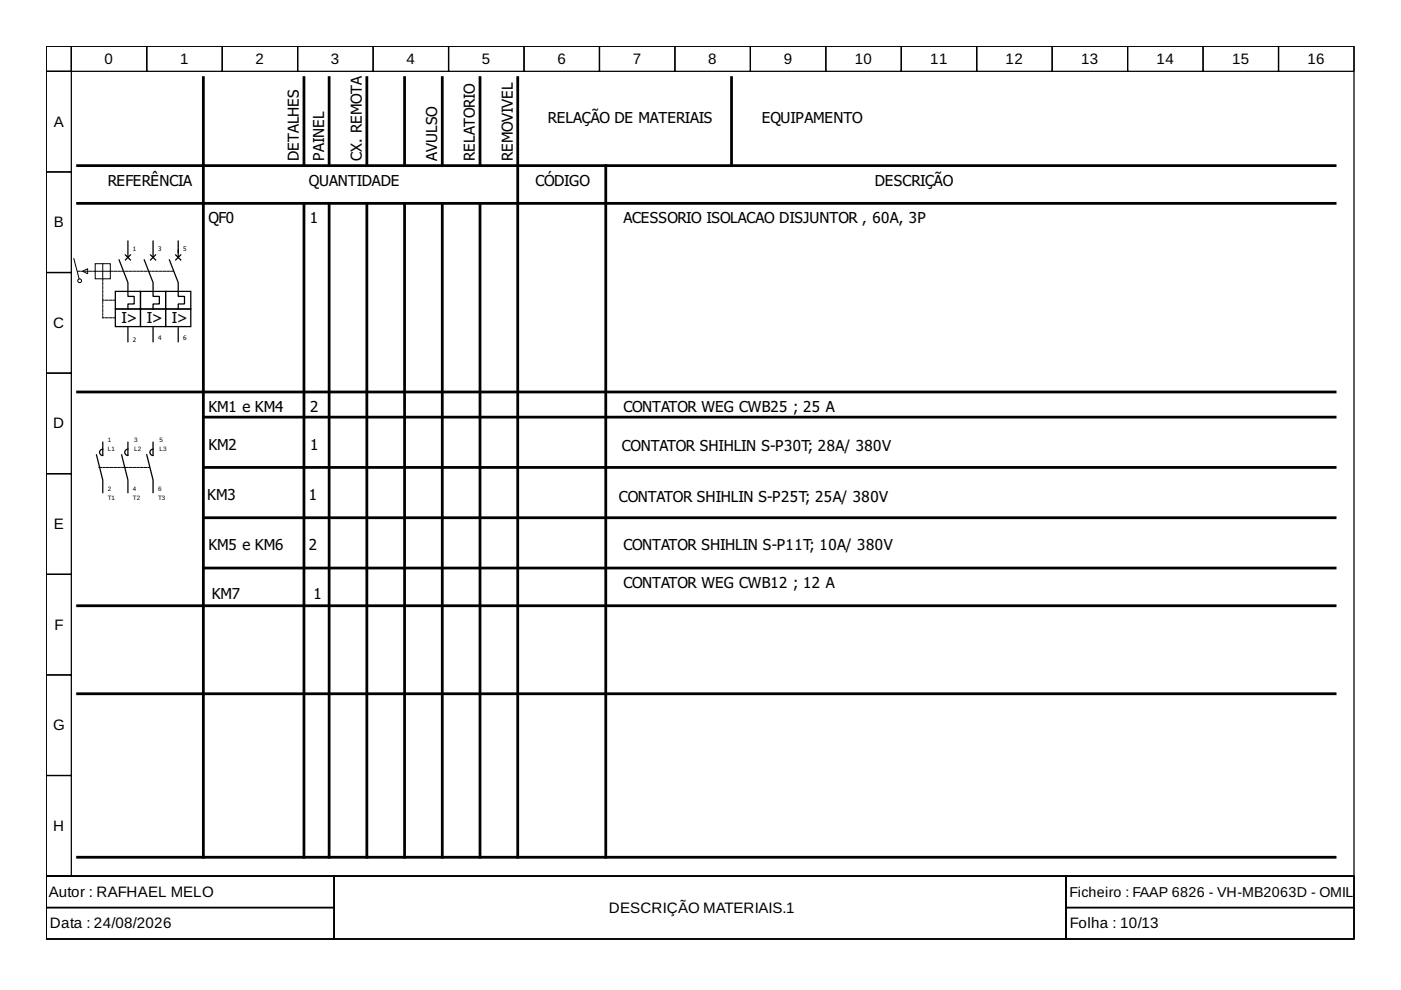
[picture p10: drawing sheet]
<svg xmlns="http://www.w3.org/2000/svg" width="297mm" height="210mm" viewBox="0 0 297 210" stroke-linecap="round" stroke-linejoin="round" font-family="sans-serif">
<g fill="none" stroke="#000" stroke-width=".27">
<path d="M9.8 9.8h277.3v176h-277.3zM9.8 9.8h5.3v5.3h-5.3zM9.8 15.1h5.3v21.4h-5.3zM15.1 9.8h16v5.3h-16zM31.1 9.8h16v5.3h-16zM47.1 9.8h16v5.3h-16zM63.1 9.8h16v5.3h-16zM79.1 9.8h16v5.3h-16zM95.1 9.8h16v5.3h-16zM111.1 9.8h16v5.3h-16zM127.1 9.8h16v5.3h-16zM143.1 9.8h16v5.3h-16z"/>
<path d="M159.1 9.8h16v5.3h-16zM175.1 9.8h16v5.3h-16zM191.1 9.8h16v5.3h-16zM207.1 9.8h16v5.3h-16zM223.1 9.8h16v5.3h-16zM239.1 9.8h16v5.3h-16zM255.1 9.8h16v5.3h-16zM271.1 9.8h16v5.3h-16zM9.8 36.5h5.3v21.3h-5.3zM9.8 57.8h5.3v21.3h-5.3zM25.3 55.1l1.8 4.8v2.9h1.4v1.6h-1.4v1.1M26.6 54l1.1 1.1"/>
<path d="M27.1 51.1v3.5M27.7 54l-1.1 1.1M30.6 55.1l1.9 4.8v2.9h1.3v1.6h-1.3v1.1M31.9 54l1.1 1.1M32.5 51.1v3.5M33 54l-1.1 1.1M35.9 55.1l1.9 4.8v2.9h1.3v1.6h-1.3v1.1M37.3 54l1 1.1M37.8 51.1v3.5M38.3 54l-1 1.1M9.8 79.1h5.3v21.3h-5.3zM24.5 61.8h5.3v3.7h-5.3z"/>
<path d="M24.5 65.5h5.3v3.7h-5.3zM27.1 69.2v3.2M29.8 65.5h5.3v3.7h-5.3zM29.8 61.8h5.3v3.7h-5.3zM32.5 69.2v3.2M35.1 65.5h5.4v3.7h-5.4zM35.1 61.8h5.4v3.7h-5.4zM37.8 69.2v3.2M20.5 96.4l1.3 5.4v2.6M21.8 95.2a.67 .67 0 0 0-.7 .7 .67 .67 0 0 0 .7 .7M21.8 93.8v2.6M25.8 96.4l1.3 5.4v2.6"/>
<path d="M27.1 95.2a.67 .67 0 0 0-.6 .7 .67 .67 0 0 0 .6 .7M27.1 93.8v2.6M31.1 96.4l1.4 5.4v2.6M32.5 95.2a.67 .67 0 0 0-.7 .7 .67 .67 0 0 0 .7 .7M32.5 93.8v2.6M9.8 100.4h5.3v21.4h-5.3zM9.8 121.8h5.3v21.3h-5.3zM9.8 143.1h5.3v21.3h-5.3zM9.8 164.4h5.3v21.4h-5.3zM9.8 185.8h277.3v13.3h-277.3zM9.8 185.8h61v6.6h-61zM9.8 192.4h61v6.7h-61z"/>
<path d="M70.8 185.8h155.2v13.3h-155.2zM226 185.8h61.1v6.6h-61.1zM226 192.4h61.1v6.7h-61.1z"/>
</g>
<g fill="none" stroke="#000" stroke-width=".59">
<path d="M43.1 16.5v165.3M64.4 16.5v18.6M69.8 16.5v18.6M77.8 16.5v18.6M85.8 16.5v18.6M93.8 16.5v18.6M101.8 16.5v18.6M109.8 16.5v165.3M155.1 16.5v18.6M16.5 35.1h266.6M128.4 35.1v146.7M16.5 43.1h266.6"/>
<path d="M64.4 43.1v138.7M69.8 43.1v138.7M77.8 43.1v138.7M85.8 43.1v138.7M93.8 43.1v138.7M101.8 43.1v138.7M16.5 83.1h266.6M43.1 88.4h240M43.1 99.1h240M43.1 109.8h240M16.5 128.4h266.6M43.1 120.4h240"/>
<path d="M16.5 147.1h266.6M16.5 181.8h266.6"/>
</g>
<g fill="none" stroke="#000" stroke-width=".21">
<path d="M15.7 54.8l1.1 4.3M17.5 57.5l1.1-.5v1zM20.2 55.9h3.2v3.2h-3.2zM20.2 57.5h3.2M21.8 55.9v3.2"/>
<circle cx="16.9" cy="59.5" r=".4"/>
</g>
<path d="M16.5 57.5h3.7M21.8 59.1v8.3M23.4 57.5h13.3M24.5 63.6h-2.7M24.5 67.4h-2.7M21 99.1h10.7" fill="none" stroke="#000" stroke-width=".21" stroke-dasharray=".5 .3"/>
<g font-size="3.2">
<text x="22.2" y="13.5">0</text>
<text x="38.2" y="13.5">1</text>
<text x="54.2" y="13.5">2</text>
<text x="70.2" y="13.5">3</text>
<text x="86.2" y="13.5">4</text>
<text x="102.2" y="13.5">5</text>
<text x="118.2" y="13.5">6</text>
<text x="134.2" y="13.5">7</text>
<text x="150.2" y="13.5">8</text>
<text x="166.2" y="13.5">9</text>
<text x="181.2" y="13.5">10</text>
<text x="197.2" y="13.5">11</text>
<text x="213.2" y="13.5">12</text>
<text x="229.2" y="13.5">13</text>
<text x="245.2" y="13.5">14</text>
<text x="261.2" y="13.5">15</text>
<text x="277.2" y="13.5">16</text>
<text x="11.4" y="26.9">A</text>
<text x="116.2" y="26.1">RELAÇÃO DE MATERIAIS</text>
<text x="161.5" y="26.1">EQUIPAMENTO</text>
<text x="63.4" y="34.1" transform="rotate(-90 63.4 34.1)">DETALHES</text>
<text x="68.7" y="34.1" transform="rotate(-90 68.7 34.1)">PAINEL</text>
<text x="76.7" y="34.1" transform="rotate(-90 76.7 34.1)">CX. REMOTA</text>
<text x="92.7" y="34.1" transform="rotate(-90 92.7 34.1)">AVULSO</text>
<text x="100.7" y="34.1" transform="rotate(-90 100.7 34.1)">RELATORIO</text>
<text x="108.7" y="34.1" transform="rotate(-90 108.7 34.1)">REMOVIVEL</text>
<text x="22.9" y="39.4">REFERÊNCIA</text>
<text x="65.5" y="39.4">QUANTIDADE</text>
<text x="113.5" y="39.4">CÓDIGO</text>
<text x="185.5" y="39.4">DESCRIÇÃO</text>
<text x="44.2" y="47.4">QF0</text>
<text x="65.7" y="47.4">1</text>
<text x="132.2" y="47.4">ACESSORIO ISOLACAO DISJUNTOR , 60A, 3P</text>
<text x="11.4" y="48.2">B</text>
<text x="11.3" y="69.5">C</text>
<text x="25.8" y="68.4">I&gt;</text>
<text x="31.1" y="68.4">I&gt;</text>
<text x="36.5" y="68.4">I&gt;</text>
<text x="44.2" y="87.4">KM1 e KM4</text>
<text x="65.8" y="87.4">2</text>
<text x="132.2" y="87.4">CONTATOR WEG CWB25 ; 25 A</text>
<text x="11.3" y="90.8">D</text>
<text x="44.2" y="95.4">KM2</text>
<text x="65.8" y="95.4">1</text>
<text x="131.8" y="95.7">CONTATOR SHIHLIN S-P30T; 28A/ 380V</text>
<text x="43.9" y="106">KM3</text>
<text x="65.5" y="106">1</text>
<text x="131.2" y="106.4">CONTATOR SHIHLIN S-P25T; 25A/ 380V</text>
<text x="11.4" y="112.2">E</text>
<text x="44.2" y="116.7">KM5 e KM6</text>
<text x="65.5" y="116.7">2</text>
<text x="132.2" y="116.7">CONTATOR SHIHLIN S-P11T; 10A/ 380V</text>
<text x="132.2" y="124.7">CONTATOR WEG CWB12 ; 12 A</text>
<text x="44.9" y="127">KM7</text>
<text x="66.5" y="127">1</text>
<text x="11.5" y="133.5">F</text>
<text x="11.3" y="154.8">G</text>
<text x="11.3" y="176.2">H</text>
<text x="10.3" y="190.2">Autor : RAFHAEL MELO</text>
<text x="10.6" y="196.8">Data : 24/08/2026</text>
<text x="129.1" y="193.5">DESCRIÇÃO MATERIAIS.1</text>
<text x="226.8" y="196.8">Folha : 10/13</text>
</g>
<text font-size="3" x="226.8" y="190.1">Ficheiro : FAAP 6826 - VH-MB2063D - OMIL</text>
<g font-size="1.3">
<text x="28.2" y="53.2">1</text>
<text x="33.5" y="53.2">3</text>
<text x="38.9" y="53.2">5</text>
<text x="28.2" y="72.4">2</text>
<text x="33.5" y="72.2">4</text>
<text x="38.9" y="72.2">6</text>
<text x="22.9" y="93.8">1</text>
<text x="22.9" y="95.6">L1</text>
<text x="28.5" y="93.8">3</text>
<text x="28.5" y="95.6">L2</text>
<text x="33.8" y="93.8">5</text>
<text x="33.8" y="95.6">L3</text>
<text x="22.9" y="104.2">2</text>
<text x="22.9" y="106">T1</text>
<text x="28.2" y="104.2">4</text>
<text x="28.2" y="106">T2</text>
<text x="33.5" y="104.2">6</text>
<text x="33.5" y="106">T3</text>
</g>
</svg>
